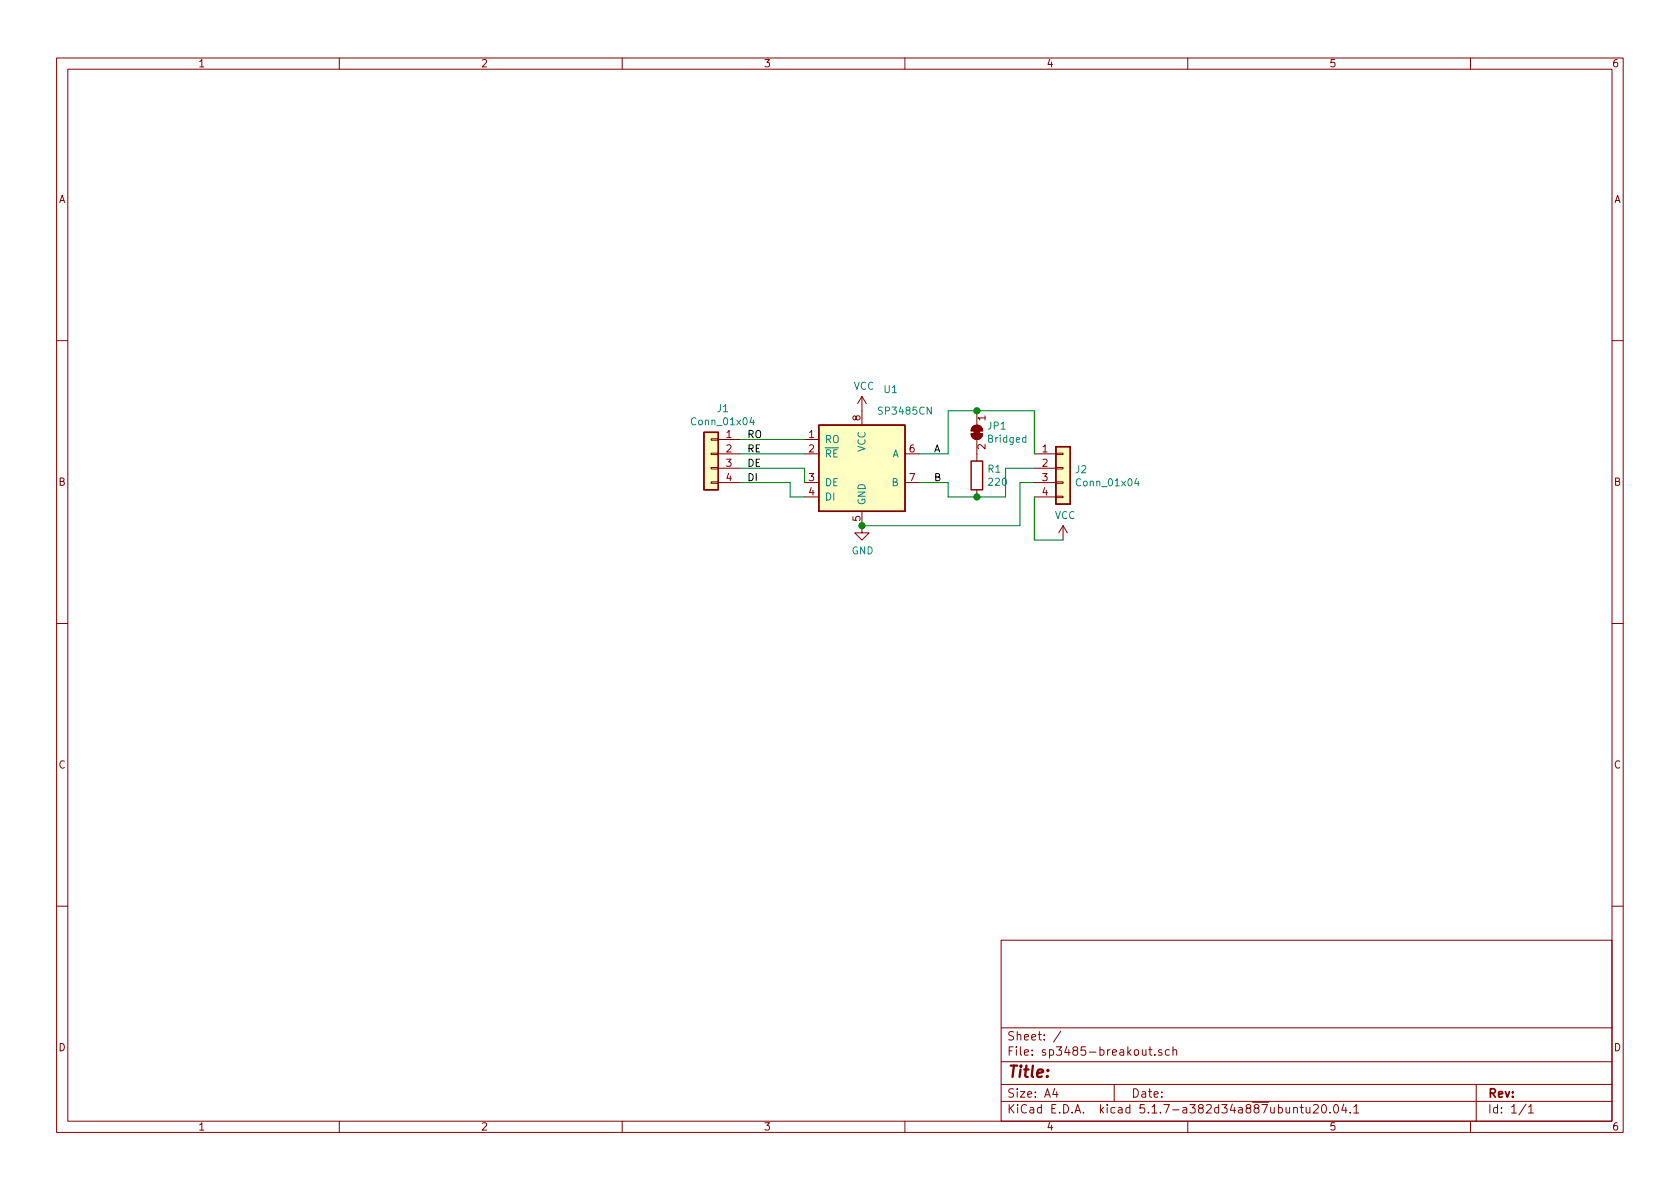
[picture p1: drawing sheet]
EESchema Schematic File Version 4
EELAYER 30 0
EELAYER END
$Descr A4 11693 8268
encoding utf-8
Sheet 1 1
Title ""
Date ""
Rev ""
Comp ""
Comment1 ""
Comment2 ""
Comment3 ""
Comment4 ""
$EndDescr
$Comp
L Interface_UART:SP3485CN U1
U 1 1
P 6000 3250
F 0 "U1" H 6200 3800 50  0000 C CNN
F 1 "SP3485CN" H 6300 3650 50  0000 C CNN
F 2 "Package_SO:SOIC-8_3.9x4.9mm_P1.27mm" H 7050 2900 50  0001 C CIN
F 3 "http://www.icbase.com/pdf/SPX/SPX00480106.pdf" H 6000 3250 50  0001 C CNN
	1    6000 3250
	1    0    0    -1  
$EndComp
$Comp
L Connector_Generic:Conn_01x04 J1
U 1 1
P 4950 3150
F 0 "J1" H 4868 3467 50  0000 C CNN
F 1 "Conn_01x04" H 4868 3376 50  0000 C CNN
F 2 "my-kicad-footprints:Pin_1x04_P2.54mm_nosilk" H 4950 3150 50  0001 C CNN
F 3 "~" H 4950 3150 50  0001 C CNN
	1    4950 3150
	-1   0    0    -1  
$EndComp
$Comp
L Connector_Generic:Conn_01x04 J2
U 1 1
P 7400 3250
F 0 "J2" H 7480 3242 50  0000 L CNN
F 1 "Conn_01x04" H 7480 3151 50  0000 L CNN
F 2 "my-kicad-footprints:Pin_1x04_P2.54mm_nosilk" H 7400 3250 50  0001 C CNN
F 3 "~" H 7400 3250 50  0001 C CNN
	1    7400 3250
	1    0    0    -1  
$EndComp
$Comp
L power:GND #PWR0101
U 1 1
P 6000 3650
F 0 "#PWR0101" H 6000 3400 50  0001 C CNN
F 1 "GND" H 6005 3477 50  0000 C CNN
F 2 "" H 6000 3650 50  0001 C CNN
F 3 "" H 6000 3650 50  0001 C CNN
	1    6000 3650
	1    0    0    -1  
$EndComp
$Comp
L Device:R R1
U 1 1
P 6800 3300
F 0 "R1" H 6870 3346 50  0000 L CNN
F 1 "220" H 6870 3255 50  0000 L CNN
F 2 "Resistor_SMD:R_0603_1608Metric" V 6730 3300 50  0001 C CNN
F 3 "~" H 6800 3300 50  0001 C CNN
	1    6800 3300
	1    0    0    -1  
$EndComp
Wire Wire Line
	6400 3350 6600 3350
Wire Wire Line
	6600 3350 6600 3450
Wire Wire Line
	6600 3450 6800 3450
Wire Wire Line
	7000 3450 7000 3250
Wire Wire Line
	7000 3250 7200 3250
Connection ~ 6800 3450
Wire Wire Line
	6800 3450 7000 3450
Wire Wire Line
	7200 3350 7100 3350
Wire Wire Line
	7100 3350 7100 3650
Wire Wire Line
	7100 3650 6000 3650
Connection ~ 6000 3650
$Comp
L power:VCC #PWR0102
U 1 1
P 6000 2850
F 0 "#PWR0102" H 6000 2700 50  0001 C CNN
F 1 "VCC" H 6015 3023 50  0000 C CNN
F 2 "" H 6000 2850 50  0001 C CNN
F 3 "" H 6000 2850 50  0001 C CNN
	1    6000 2850
	1    0    0    -1  
$EndComp
$Comp
L power:VCC #PWR0103
U 1 1
P 7400 3750
F 0 "#PWR0103" H 7400 3600 50  0001 C CNN
F 1 "VCC" H 7415 3923 50  0000 C CNN
F 2 "" H 7400 3750 50  0001 C CNN
F 3 "" H 7400 3750 50  0001 C CNN
	1    7400 3750
	1    0    0    -1  
$EndComp
Wire Wire Line
	7400 3750 7200 3750
Wire Wire Line
	7200 3750 7200 3450
Text Label 6500 3150 0    50   ~ 0
A
Text Label 6500 3350 0    50   ~ 0
B
Wire Wire Line
	5600 3050 5150 3050
Wire Wire Line
	5150 3150 5600 3150
Wire Wire Line
	5600 3350 5600 3250
Wire Wire Line
	5600 3250 5150 3250
Wire Wire Line
	5150 3350 5500 3350
Wire Wire Line
	5500 3350 5500 3450
Wire Wire Line
	5500 3450 5600 3450
Text Label 5200 3050 0    50   ~ 0
RO
Text Label 5200 3150 0    50   ~ 0
RE
Text Label 5200 3250 0    50   ~ 0
DE
Text Label 5200 3350 0    50   ~ 0
DI
$Comp
L Jumper:SolderJumper_2_Bridged JP1
U 1 1
P 6800 3000
F 0 "JP1" V 6754 3068 50  0000 L CNN
F 1 "Bridged" V 6845 3068 50  0000 L CNN
F 2 "my-kicad-footprints:SolderJumper-2_P1.3mm_Bridged_RoundedPad1.0x1.5mm" H 6800 3000 50  0001 C CNN
F 3 "~" H 6800 3000 50  0001 C CNN
	1    6800 3000
	0    1    1    0   
$EndComp
Wire Wire Line
	6400 3150 6600 3150
Wire Wire Line
	6600 3150 6600 2850
Wire Wire Line
	6600 2850 6800 2850
Wire Wire Line
	7200 2850 7200 3150
Connection ~ 6800 2850
Wire Wire Line
	6800 2850 7200 2850
$EndSCHEMATC
